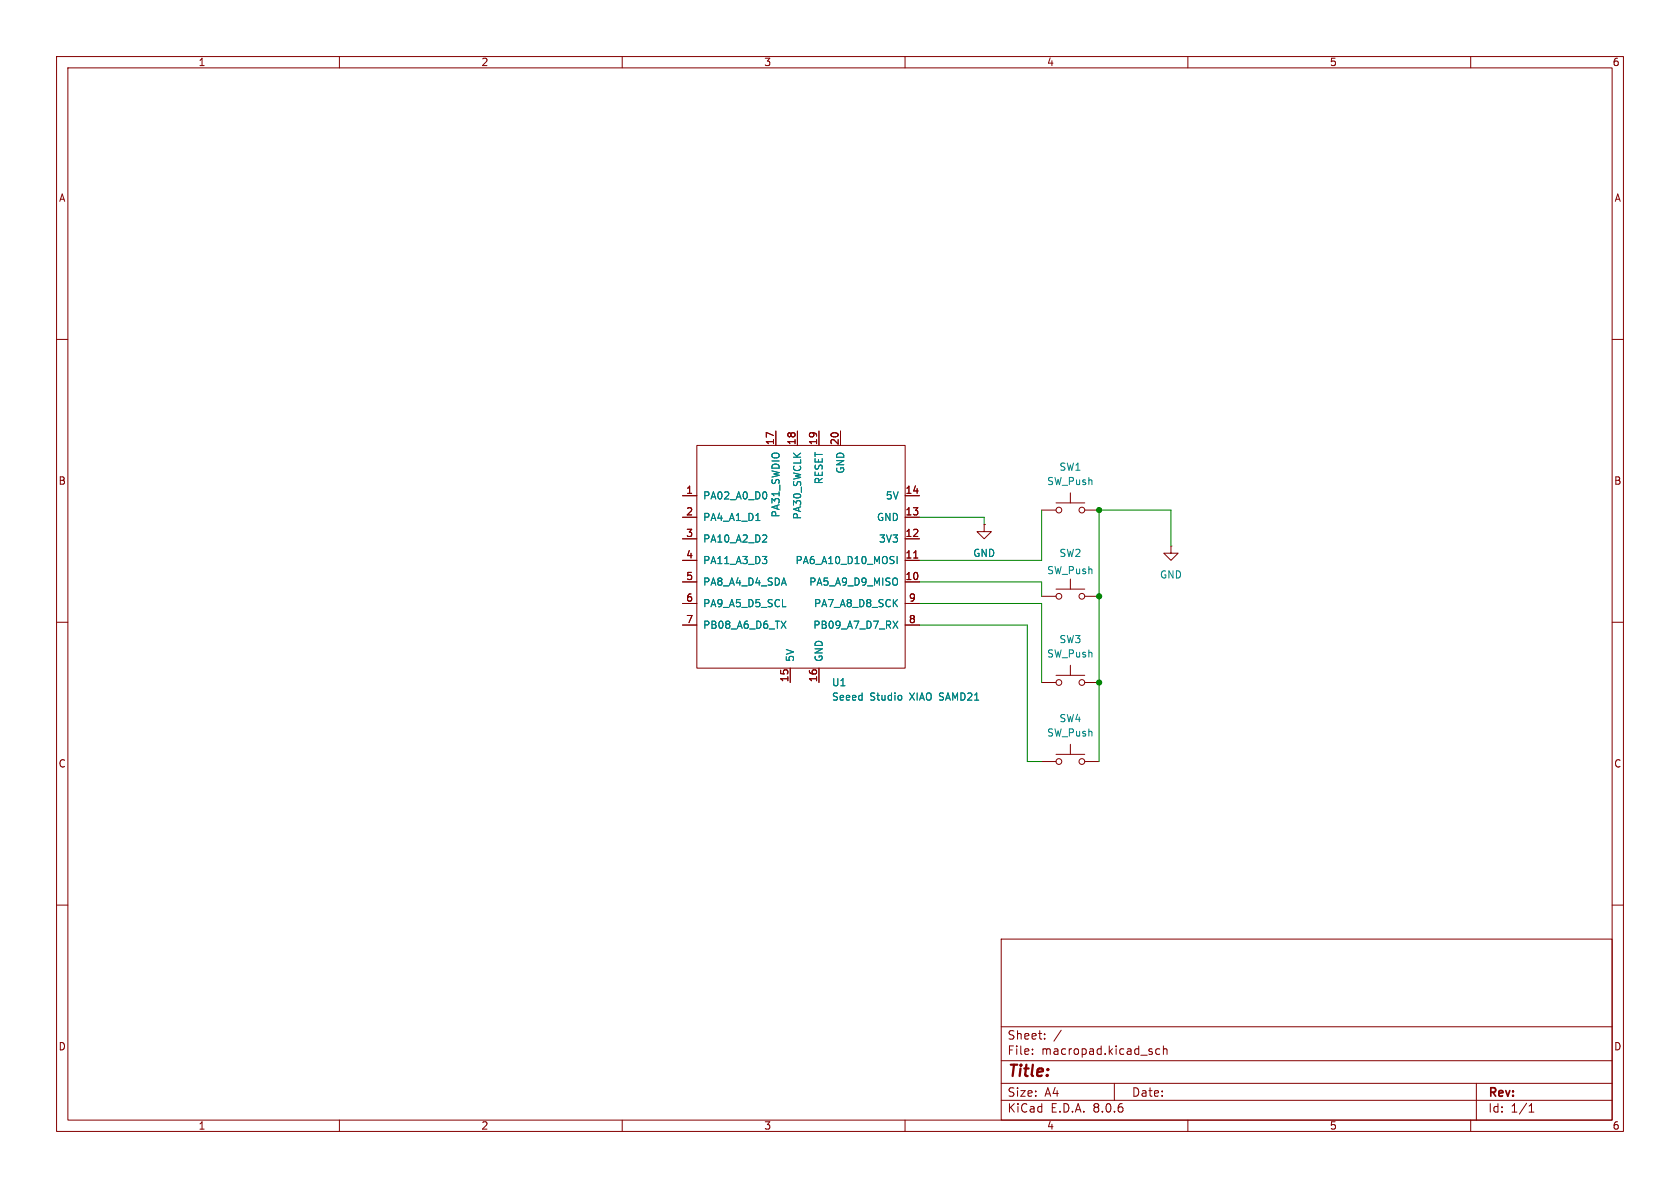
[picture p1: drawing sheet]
<svg xmlns="http://www.w3.org/2000/svg" width="297mm" height="210mm" viewBox="0 0 297 210" stroke-linecap="round" stroke-linejoin="round" font-family="sans-serif">
<g fill="none" stroke="#840000" stroke-width=".18">
<path d="M10 10h277v190h-277zM12 12h273v186h-273zM60 10v2M110 10v2M160 10v2M210 10v2M260 10v2M10 60h2M285 60h2M123.2 78.7h36.8v39.4h-36.8zM137.2 76.2v2.5M141 76.2v2.5"/>
<path d="M144.8 76.2v2.5M148.6 76.2v2.5M120.6 87.6h2.6M120.6 99.1h2.6M120.6 95.3h2.6M120.6 91.4h2.6M160 87.6h2.6M160 99.1h2.6M160 95.3h2.6M160 91.4h2.6M161.5 98.6h.8M174 92.7v1.3h1.3l-1.3 1.3-1.3-1.3h1.3"/>
<path d="M174 92.7h.1M184.1 90.2h2.6M186.7 88.9h5.1M189.2 87.1v1.8M191.8 90.2h2.5M207 96.5v1.3h1.3l-1.3 1.3-1.3-1.3h1.3M207 96.5h.1M10 110h2M120.6 102.9h2.6M120.6 106.7h2.6M120.6 110.5h2.6M139.7 118.1v2.6"/>
<path d="M144.8 118.1v2.6M160 102.9h2.6M160 106.7h2.6M160 110.5h2.6M184.1 105.4h2.6M186.7 119.4h5.1M186.7 104.1h5.1M189.2 102.4v1.7M189.2 117.6v1.8M191.8 105.4h2.5M285 110h2M184.1 120.7h2.6"/>
<path d="M184.1 134.6h2.6M186.7 133.4h5.1M189.2 131.6v1.8M191.8 120.7h2.5M191.8 134.6h2.5M10 160h2M285 160h2M177 166h108v32h-108zM60 198v2M110 198v2M160 198v2M177 194.5h108"/>
<path d="M177 191.5h108M177 187.5h108M177 181.5h108M182.5 186.3v.1M182.5 185.5v.1M184.7 183.6v.1M184.7 182.8v.1M187.6 182.1l-1.3 2M197 191.5v3M205 185.5l-.4-.1-.3 .3v.4l.2 .2h.5M205.7 185.5l.2-.1 .3 .1 .1 .9M205.7 184.9v1.5"/>
<path d="M210 198v2M260 198v2M261 191.5v6.5M270.3 196.6h.9M270.3 195.5l.4-.4v1.5"/>
<circle cx="187.2" cy="90.2" r=".51"/>
<circle cx="191.3" cy="90.2" r=".51"/>
<circle cx="187.2" cy="105.4" r=".51"/>
<circle cx="191.3" cy="105.4" r=".51"/>
<circle cx="187.2" cy="120.7" r=".51"/>
<circle cx="187.2" cy="134.6" r=".51"/>
<circle cx="191.3" cy="120.7" r=".51"/>
<circle cx="191.3" cy="134.6" r=".51"/>
</g>
<path d="M133.6 92h.7M134.8 98.4h.8l-.5 .5M135.4 87.1l.2 .3-.2 .7M135.4 94.6l.2 .2-.1 .3-.7 .7h.8M135.4 98.9l.2 .2-.2 .5M158.6 98.4v1.2M138.1 109.8l.8 1.3M138.9 109.8l-.8 1.3M157.9 109.8l.8 1.3M158.7 109.8l-.8 1.3M159.3 123l.1 .2-.1 .5" fill="none" stroke="#008484" stroke-width=".18"/>
<path d="M162.6 91.4h11.4v1.3M184.1 90.2v8.9h-21.5M207 96.5v-6.3h-12.7v44.4M162.6 106.7h21.5v14M162.6 110.5h19v24.1h2.5M162.6 102.9h21.5v2.5" fill="none" stroke="#008400" stroke-width=".18"/>
<g fill="#008400" stroke="#008400" stroke-width=".18">
<circle cx="194.3" cy="120.7" r=".46"/>
<circle cx="194.3" cy="105.4" r=".46"/>
<circle cx="194.3" cy="90.2" r=".46"/>
</g>
<text font-size="2.8" fill="#840000" x="178" y="190.9">Title:</text>
<g font-size="2.1" fill="#840000">
<text x="178" y="184">Sheet:</text>
<text x="178" y="186.7">File:</text>
<text x="184.1" y="186.7">macropad.kicad_sch</text>
<text x="178" y="196.9">KiCad</text>
<text x="178" y="194.1">Size:</text>
<text x="184.7" y="194.1">A4</text>
<text x="185.7" y="196.9">E.D.A.</text>
<text x="193.3" y="196.9">8.0.6</text>
<text x="200" y="194.1">Date:</text>
<text x="263" y="194.3">Rev:</text>
<text x="263" y="196.9">Id:</text>
<text x="267.1" y="196.9">1/1</text>
</g>
<g font-size="1.8" fill="#840000">
<text x="35" y="11.9">1</text>
<text x="85" y="11.9">2</text>
<text x="135" y="11.9">3</text>
<text x="185" y="11.9">4</text>
<text x="235" y="11.9">5</text>
<text x="285" y="11.9">6</text>
<text x="10.3" y="35.9">A</text>
<text x="285.3" y="35.9">A</text>
<text x="136.9" y="78.8" transform="rotate(-90 136.9 78.8)">17</text>
<text x="140.7" y="78.8" transform="rotate(-90 140.7 78.8)">18</text>
<text x="144.5" y="78.8" transform="rotate(-90 144.5 78.8)">19</text>
<text x="148.3" y="78.8" transform="rotate(-90 148.3 78.8)">20</text>
<text x="10.3" y="85.9">B</text>
<text x="121.2" y="87.4">1</text>
<text x="160" y="87.4">14</text>
<text x="285.3" y="85.9">B</text>
<text x="121.2" y="91.2">2</text>
<text x="121.2" y="95">3</text>
<text x="160" y="95">12</text>
<text x="160" y="91.2">13</text>
<text x="121.2" y="98.8">4</text>
<text x="160" y="98.8">11</text>
<text x="121.2" y="102.6">5</text>
<text x="121.2" y="106.4">6</text>
<text x="160" y="102.6">10</text>
<text x="160.6" y="106.4">9</text>
<text x="121.2" y="110.2">7</text>
<text x="160.6" y="110.2">8</text>
<text x="139.4" y="120.7" transform="rotate(-90 139.4 120.7)">15</text>
<text x="144.5" y="120.7" transform="rotate(-90 144.5 120.7)">16</text>
<text x="10.3" y="135.9">C</text>
<text x="285.3" y="135.9">C</text>
<text x="10.3" y="185.9">D</text>
<text x="285.3" y="185.9">D</text>
<text x="35" y="199.9">1</text>
<text x="85" y="199.9">2</text>
<text x="135" y="199.9">3</text>
<text x="185" y="199.9">4</text>
<text x="235" y="199.9">5</text>
<text x="285" y="199.9">6</text>
</g>
<g font-size="1.8" fill="#008484">
<text x="149.5" y="83.8" transform="rotate(-90 149.5 83.8)">GND</text>
<text x="187.2" y="83.4">SW1</text>
<text x="124.2" y="88.5">PA02_A0_D0</text>
<text x="145.6" y="85.7" transform="rotate(-90 145.6 85.7)">RESET</text>
<text x="156.5" y="88.5">5V</text>
<text x="185" y="86">SW_Push</text>
<text x="124.2" y="92.3">PA4_A1_D1</text>
<text x="138" y="91.6" transform="rotate(-90 138 91.6)">PA31_SWDIO</text>
<text x="141.8" y="91.9" transform="rotate(-90 141.8 91.9)">PA30_SWCLK</text>
<text x="154.9" y="92.3">GND</text>
<text x="124.2" y="96.1">PA10_A2_D2</text>
<text x="124.2" y="99.9">PA11_A3_D3</text>
<text x="140.5" y="99.9">PA6_A10_D10_MOSI</text>
<text x="155.3" y="96.1">3V3</text>
<text x="172" y="98.7">GND</text>
<text x="185" y="101.7">SW_Push</text>
<text x="187.2" y="98.7">SW2</text>
<text x="124.2" y="103.7">PA8_A4_D4_SDA</text>
<text x="124.2" y="107.5">PA9_A5_D5_SCL</text>
<text x="143" y="103.7">PA5_A9_D9_MISO</text>
<text x="143.8" y="107.5">PA7_A8_D8_SCK</text>
<text x="205" y="102.5">GND</text>
<text x="124.2" y="111.4">PB08_A6_D6_TX</text>
<text x="143.7" y="111.4">PB09_A7_D7_RX</text>
<text x="187.2" y="113.9">SW3</text>
<text x="140.6" y="117.1" transform="rotate(-90 140.6 117.1)">5V</text>
<text x="145.6" y="117.1" transform="rotate(-90 145.6 117.1)">GND</text>
<text x="185" y="116.4">SW_Push</text>
<text x="147" y="121.5">U1</text>
<text x="147" y="124.1">Seeed</text>
<text x="153.8" y="124.1">Studio</text>
<text x="160.9" y="124.1">XIAO SAMD21</text>
<text x="185" y="130.4">SW_Push</text>
<text x="187.2" y="127.9">SW4</text>
</g>
</svg>
